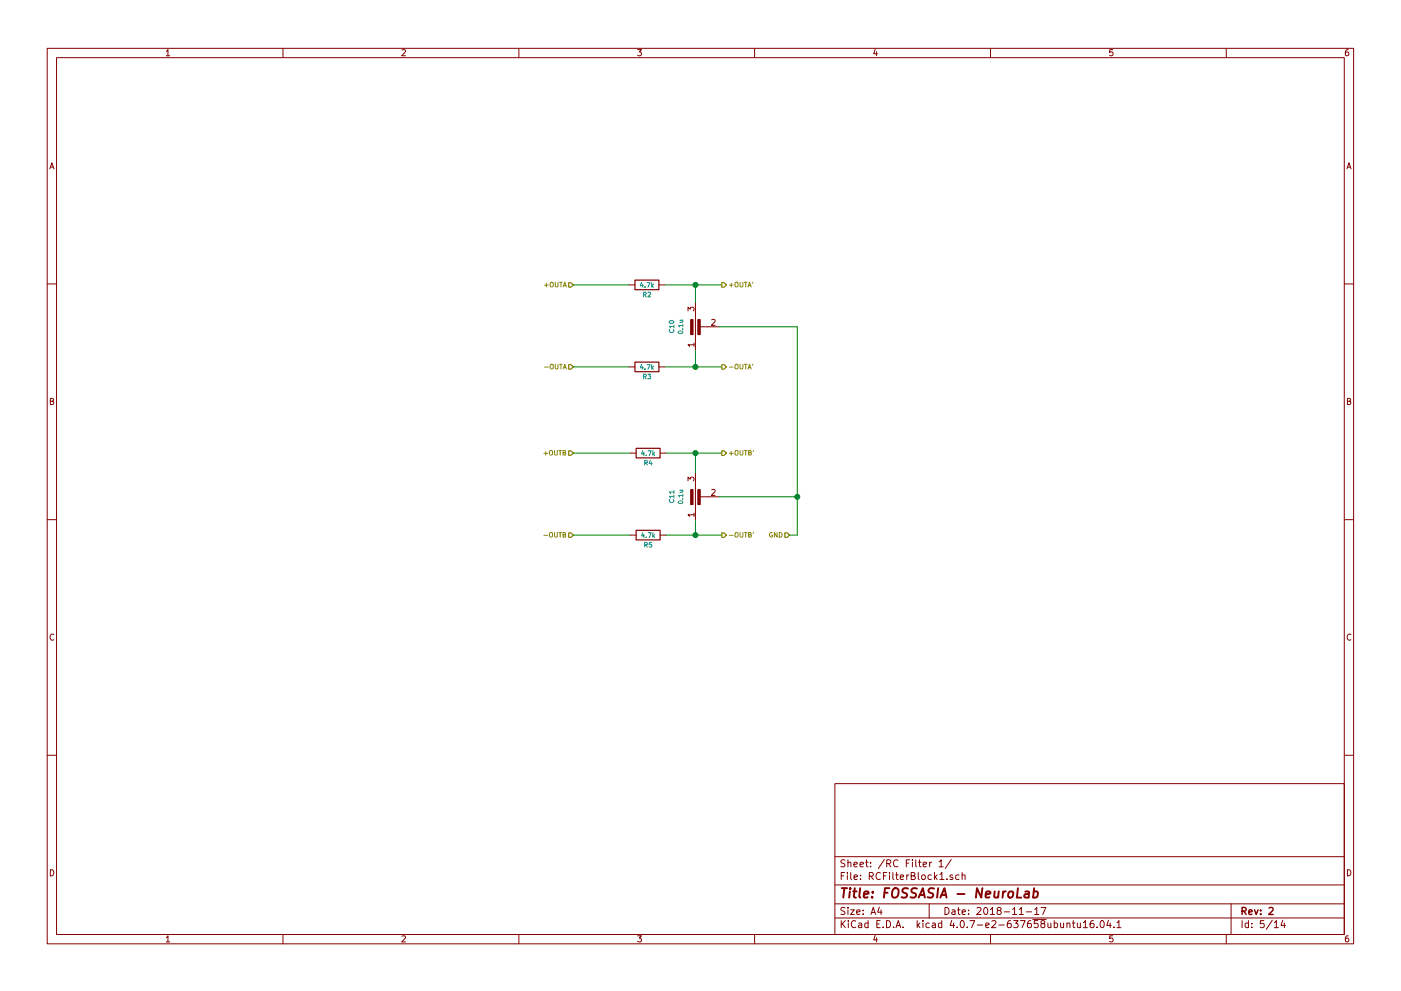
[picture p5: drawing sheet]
EESchema Schematic File Version 2
LIBS:power
LIBS:device
LIBS:switches
LIBS:relays
LIBS:motors
LIBS:transistors
LIBS:conn
LIBS:linear
LIBS:regul
LIBS:74xx
LIBS:cmos4000
LIBS:adc-dac
LIBS:memory
LIBS:xilinx
LIBS:microcontrollers
LIBS:dsp
LIBS:microchip
LIBS:analog_switches
LIBS:motorola
LIBS:texas
LIBS:intel
LIBS:audio
LIBS:interface
LIBS:digital-audio
LIBS:philips
LIBS:display
LIBS:cypress
LIBS:siliconi
LIBS:opto
LIBS:atmel
LIBS:contrib
LIBS:valves
LIBS:neuro
LIBS:neurolab-cache
EELAYER 25 0
EELAYER END
$Descr A4 11693 8268
encoding utf-8
Sheet 5 14
Title "FOSSASIA - NeuroLab"
Date "2018-11-17"
Rev "2"
Comp ""
Comment1 ""
Comment2 ""
Comment3 ""
Comment4 ""
$EndDescr
$Comp
L R R2
U 1 1
P 5400 2370
F 0 "R2" V 5480 2370 39  0000 C CNN
F 1 "4.7k" V 5400 2370 39  0000 C CNN
F 2 "Resistors_SMD:R_0603_HandSoldering" V 5330 2370 50  0001 C CNN
F 3 "" H 5400 2370 50  0001 C CNN
	1    5400 2370
	0    1    1    0   
$EndComp
Wire Wire Line
	5550 2370 6025 2370
$Comp
L R R3
U 1 1
P 5400 3055
F 0 "R3" V 5480 3055 39  0000 C CNN
F 1 "4.7k" V 5400 3055 39  0000 C CNN
F 2 "Resistors_SMD:R_0603_HandSoldering" V 5330 3055 50  0001 C CNN
F 3 "" H 5400 3055 50  0001 C CNN
	1    5400 3055
	0    1    1    0   
$EndComp
Wire Wire Line
	5550 3055 6025 3055
$Comp
L R R4
U 1 1
P 5410 3775
F 0 "R4" V 5490 3775 39  0000 C CNN
F 1 "4.7k" V 5410 3775 39  0000 C CNN
F 2 "Resistors_SMD:R_0603_HandSoldering" V 5340 3775 50  0001 C CNN
F 3 "" H 5410 3775 50  0001 C CNN
	1    5410 3775
	0    1    1    0   
$EndComp
Wire Wire Line
	5560 3775 6025 3775
$Comp
L R R5
U 1 1
P 5410 4460
F 0 "R5" V 5490 4460 39  0000 C CNN
F 1 "4.7k" V 5410 4460 39  0000 C CNN
F 2 "Resistors_SMD:R_0603_HandSoldering" V 5340 4460 50  0001 C CNN
F 3 "" H 5410 4460 50  0001 C CNN
	1    5410 4460
	0    1    1    0   
$EndComp
Wire Wire Line
	5560 4460 6025 4460
Text HLabel 6025 2370 2    39   Output ~ 0
+OUTA'
Text HLabel 6025 3055 2    39   Output ~ 0
-OUTA'
Text HLabel 6025 3775 2    39   Output ~ 0
+OUTB'
Text HLabel 6025 4460 2    39   Output ~ 0
-OUTB'
Text HLabel 4785 2370 0    39   Input ~ 0
+OUTA
Text HLabel 4785 3055 0    39   Input ~ 0
-OUTA
Text HLabel 4785 3775 0    39   Input ~ 0
+OUTB
Text HLabel 4785 4460 0    39   Input ~ 0
-OUTB
Wire Wire Line
	4785 4460 5260 4460
Wire Wire Line
	4785 3775 5260 3775
Wire Wire Line
	4785 3055 5250 3055
Wire Wire Line
	4785 2370 5250 2370
Text HLabel 6590 4460 0    39   Input ~ 0
GND
$Comp
L C_Feedthrough C10
U 1 1
P 5905 2720
F 0 "C10" H 5905 3020 39  0000 C CNN
F 1 "0.1u" H 5905 2945 39  0000 C CNN
F 2 "Capacitors_SMD:C_0603_HandSoldering" V 5905 2720 50  0001 C CNN
F 3 "100X14W104MV4T" V 5905 2720 50  0001 C CNN
	1    5905 2720
	0    -1   -1   0   
$EndComp
$Comp
L C_Feedthrough C11
U 1 1
P 5905 4140
F 0 "C11" H 5905 4440 39  0000 C CNN
F 1 "0.1u" H 5905 4365 39  0000 C CNN
F 2 "Capacitors_SMD:C_0603_HandSoldering" V 5905 4140 50  0001 C CNN
F 3 "100X14W104MV4T" V 5905 4140 50  0001 C CNN
	1    5905 4140
	0    -1   -1   0   
$EndComp
Wire Wire Line
	5805 2520 5805 2370
Connection ~ 5805 2370
Wire Wire Line
	5805 2920 5805 3055
Connection ~ 5805 3055
Wire Wire Line
	5805 3940 5805 3775
Connection ~ 5805 3775
Wire Wire Line
	5805 4340 5805 4460
Connection ~ 5805 4460
Wire Wire Line
	6005 2720 6655 2720
Wire Wire Line
	6655 2720 6655 4460
Wire Wire Line
	6655 4140 6005 4140
Wire Wire Line
	6655 4460 6590 4460
Connection ~ 6655 4140
$EndSCHEMATC
